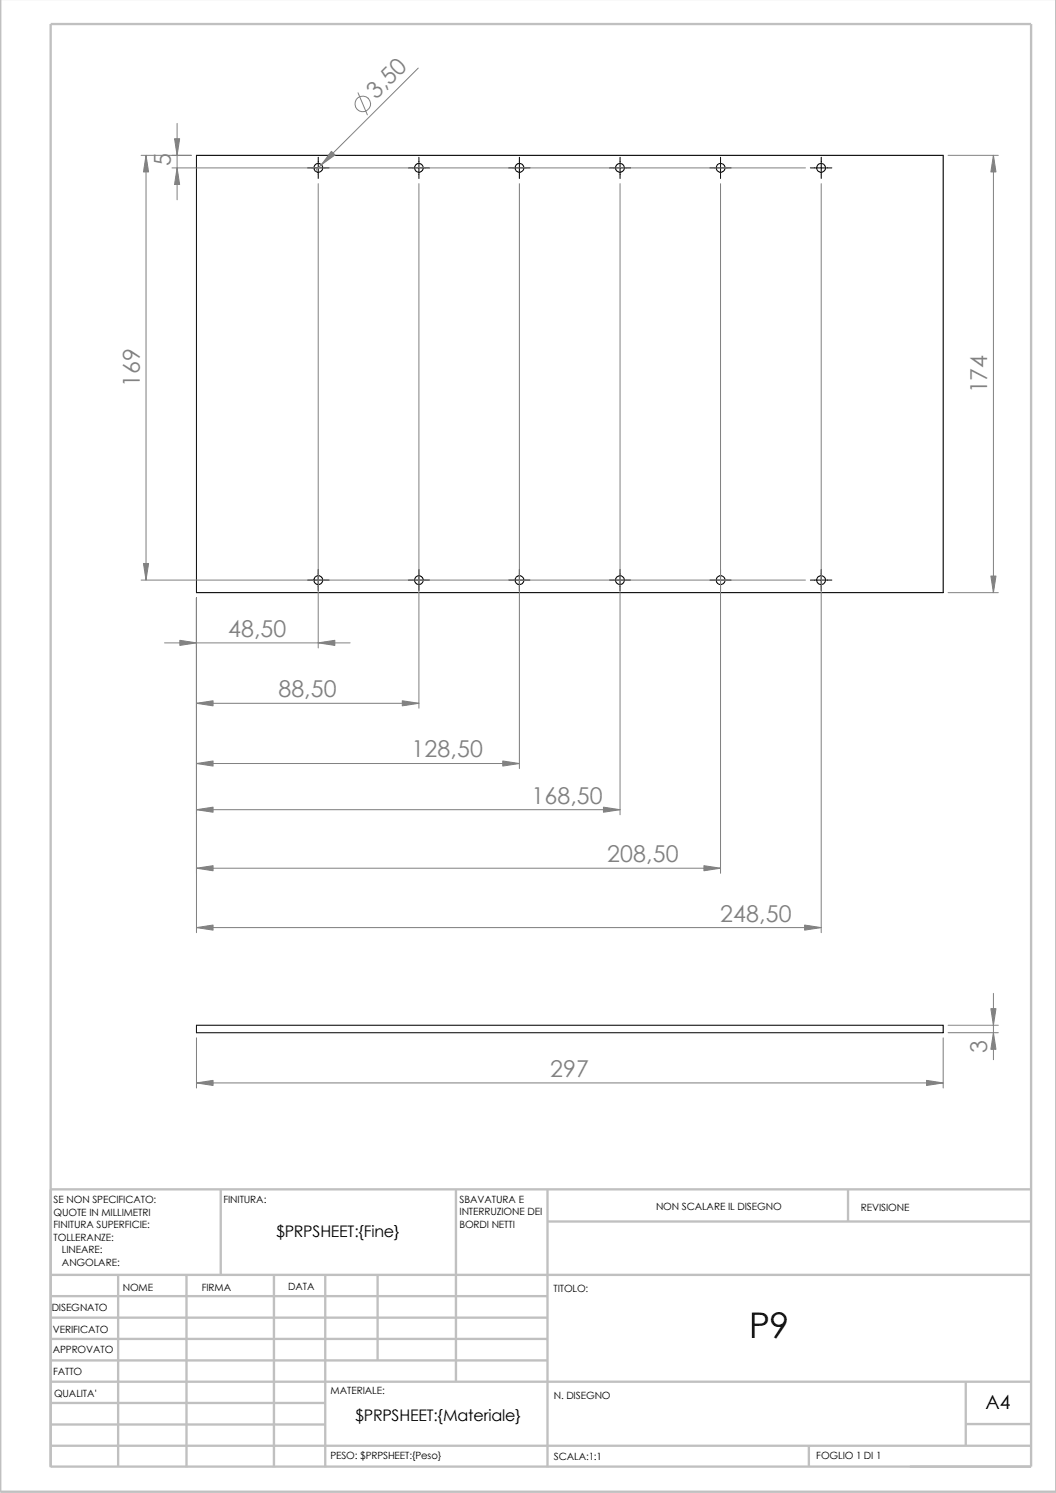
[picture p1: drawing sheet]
<svg xmlns="http://www.w3.org/2000/svg" width="210mm" height="297mm" viewBox="0 0 210 297" stroke-linecap="round" stroke-linejoin="round" font-family="sans-serif">
<g fill="none" stroke="#c0c0c0" stroke-width=".47">
<path d="M0 -.1v296.9h210.1v-296.9M10.1 236.6h195M43.9 236.6v17M90.7 236.6v38.3M108.9 236.6v55.3M168.7 236.5v6.4M10.1 253.6h195M10.1 257.9h98.8M23.5 253.6v38.2M37.1 253.6v38.3M54.5 253.6v38.3M64.7 253.6v38.3"/>
<path d="M75.1 253.6v17M108.9 243h96.2M10.1 270.6h98.8M10.1 266.4h98.8M10.1 262.1h98.8M10.1 279.1h54.6M10.1 274.9h195M192.1 274.8v12.7M10.1 291.8h195v-287h-195v287.1M10.1 287.6h195M10.1 283.4h54.6M160.9 287.5v4.3"/>
<path d="M192.1 283.3h13"/>
</g>
<g fill="none" stroke="#000" stroke-width=".21">
<path d="M39.1 30.9h148.5v87h-148.5zM39.1 204h148.5v1.4h-148.5z"/>
<circle cx="63.3" cy="33.4" r=".87"/>
<circle cx="83.3" cy="33.4" r=".87"/>
<circle cx="103.3" cy="33.4" r=".87"/>
<circle cx="123.3" cy="33.4" r=".87"/>
<circle cx="143.3" cy="33.4" r=".87"/>
<circle cx="163.3" cy="33.4" r=".87"/>
<circle cx="63.3" cy="115.4" r=".88"/>
<circle cx="83.3" cy="115.4" r=".88"/>
<circle cx="103.3" cy="115.4" r=".88"/>
<circle cx="123.3" cy="115.4" r=".88"/>
<circle cx="143.3" cy="115.4" r=".88"/>
<circle cx="163.3" cy="115.4" r=".88"/>
</g>
<g fill="none" stroke="#000" stroke-width=".2">
<path d="M61.2 33.4h4.2M63.3 31.3v4.2M81.2 33.4h4.2M83.3 31.3v4.2M101.2 33.4h4.2M103.3 31.3v4.2M121.2 33.4h4.2M123.3 31.3v4.2M141.2 33.4h4.2M143.3 31.3v4.2M161.2 33.4h4.2M163.3 31.3v4.2"/>
<path d="M61.2 115.4h4.2M63.3 113.3v4.2M81.2 115.4h4.2M83.3 113.3v4.2M101.2 115.4h4.2M103.3 113.3v4.2M121.2 115.4h4.2M123.3 113.3v4.2M141.2 115.4h4.2M143.3 113.3v4.2M161.2 115.4h4.2M163.3 113.3v4.2"/>
</g>
<g fill="none" stroke="#808080" stroke-width=".2">
<path d="M71.2 18.5l1.9 4.4M83.2 13.5l-20.5 20.5M28.1 30.9h10M29 30.9v84.5M34.2 33.4h126M35.2 24.6v15.2M63.3 36.5v92.4M83.3 36.5v104.4M103.3 36.5v116.4M123.3 36.5v125.6M143.3 36.5v137.2M163.3 36.5v149"/>
<path d="M188.6 30.9h9.9M197.6 30.9v87M28.1 115.4h132.1M39.1 118.9v66.6M188.6 117.9h9.9M32.7 127.9h36.9M39.1 139.9h44.2M39.1 151.9h64.2M39.1 161.1h84.2M39.1 172.7h104.2M39.1 184.5h124.2M197.6 197.6v13.2"/>
<path d="M39.1 206.5v10M39.1 215.4h148.5M187.6 206.5v10M188.6 204h9.9M188.6 205.4h9.9"/>
<circle cx="72.2" cy="20.7" r="1.56"/>
</g>
<g fill="#808080" stroke="#808080" stroke-width=".2">
<path d="M160 184l3.3 .5-3.3 .5z"/>
<path d="M39.1 184.5l3.3-.5v1z"/>
<path d="M35.2 33.4l.5 3.3h-1z"/>
<path d="M34.7 27.6h1l-.5 3.3z"/>
<path d="M35.8 127.4l3.3 .5-3.3 .5z"/>
<path d="M63.3 127.9l3.3-.5v1z"/>
<path d="M39.1 139.9l3.3-.5v1z"/>
<path d="M80 139.4l3.3 .5-3.3 .5z"/>
<path d="M39.1 151.9l3.3-.5v1z"/>
<path d="M100 151.4l3.3 .5-3.3 .5z"/>
<path d="M39.1 161.1l3.3-.5v1z"/>
<path d="M120 160.6l3.3 .5-3.3 .5z"/>
<path d="M39.1 172.7l3.3-.5v1z"/>
<path d="M140 172.2l3.3 .5-3.3 .5z"/>
<path d="M29 30.9l.5 3.3h-1z"/>
<path d="M28.5 112.1h1l-.5 3.3z"/>
<path d="M65.9 30.1l.7 .7-2.7 2z"/>
<path d="M197.1 114.6h1l-.5 3.3z"/>
<path d="M197.6 30.9l.5 3.3h-1z"/>
<path d="M39.1 215.4l3.3-.5v1z"/>
<path d="M184.3 214.9l3.3 .5-3.3 .5z"/>
<path d="M197.1 200.7h1l-.5 3.3z"/>
<path d="M197.6 205.4l.5 3.3h-1z"/>
</g>
<text font-size="7" x="149" y="266.1">P9</text>
<g font-size="4.6" fill="#808080">
<text x="74.8" y="19.8" transform="rotate(-45 74.8 19.8)">3,50</text>
<text x="34" y="33" transform="rotate(-90 34 33)">5</text>
<text x="27.8" y="77" transform="rotate(-90 27.8 77)">169</text>
<text x="196.3" y="78.3" transform="rotate(-90 196.3 78.3)">174</text>
<text x="45.4" y="126.7">48,50</text>
<text x="55.4" y="138.7">88,50</text>
<text x="81.9" y="150.7">128,50</text>
<text x="105.7" y="159.9">168,50</text>
<text x="120.8" y="171.5">208,50</text>
<text x="143.2" y="183.3">248,50</text>
<text x="196.3" y="209.5" transform="rotate(-90 196.3 209.5)">3</text>
<text x="109.4" y="214.2">297</text>
</g>
<text font-size="3.9" x="196" y="280.2">A4</text>
<g font-size="3.2">
<text x="54.9" y="246.1">$PRPSHEET:{Fine}</text>
<text x="70.7" y="282.6">$PRPSHEET:{Materiale}</text>
</g>
<g font-size="2">
<text x="10.7" y="239.3">SE NON SPECIFICATO:</text>
<text x="44.4" y="239.3">FINITURA:</text>
<text x="91.4" y="239.3">SBAVATURA E</text>
<text x="10.7" y="241.9">QUOTE IN MILLIMETRI</text>
<text x="10.7" y="244.4">FINITURA SUPERFICIE:</text>
<text x="91.4" y="244.3">BORDI NETTI</text>
<text x="91.4" y="241.8">INTERRUZIONE DEI</text>
<text x="130.5" y="240.6">NON SCALARE IL DISEGNO</text>
<text x="171.2" y="240.9">REVISIONE</text>
<text x="10.7" y="246.9">TOLLERANZE:</text>
<text x="12.3" y="251.9">ANGOLARE:</text>
<text x="12.3" y="249.4">LINEARE:</text>
<text x="24.4" y="256.8">NOME</text>
<text x="40.1" y="256.7">FIRMA</text>
<text x="57.3" y="256.7">DATA</text>
<text x="110.1" y="257">TITOLO:</text>
<text x="10.3" y="260.8">DISEGNATO</text>
<text x="10.5" y="269.2">APPROVATO</text>
<text x="10.5" y="265.1">VERIFICATO</text>
<text x="10.5" y="273.5">FATTO</text>
<text x="10.8" y="277.9">QUALITA'</text>
<text x="65.7" y="277.3">MATERIALE:</text>
<text x="110.2" y="278.4">N. DISEGNO</text>
<text x="65.7" y="290.3">PESO: $PRPSHEET:{Peso}</text>
<text x="110.2" y="290.4">SCALA:1:1</text>
<text x="162.3" y="290.3">FOGLIO 1 DI 1</text>
</g>
</svg>
